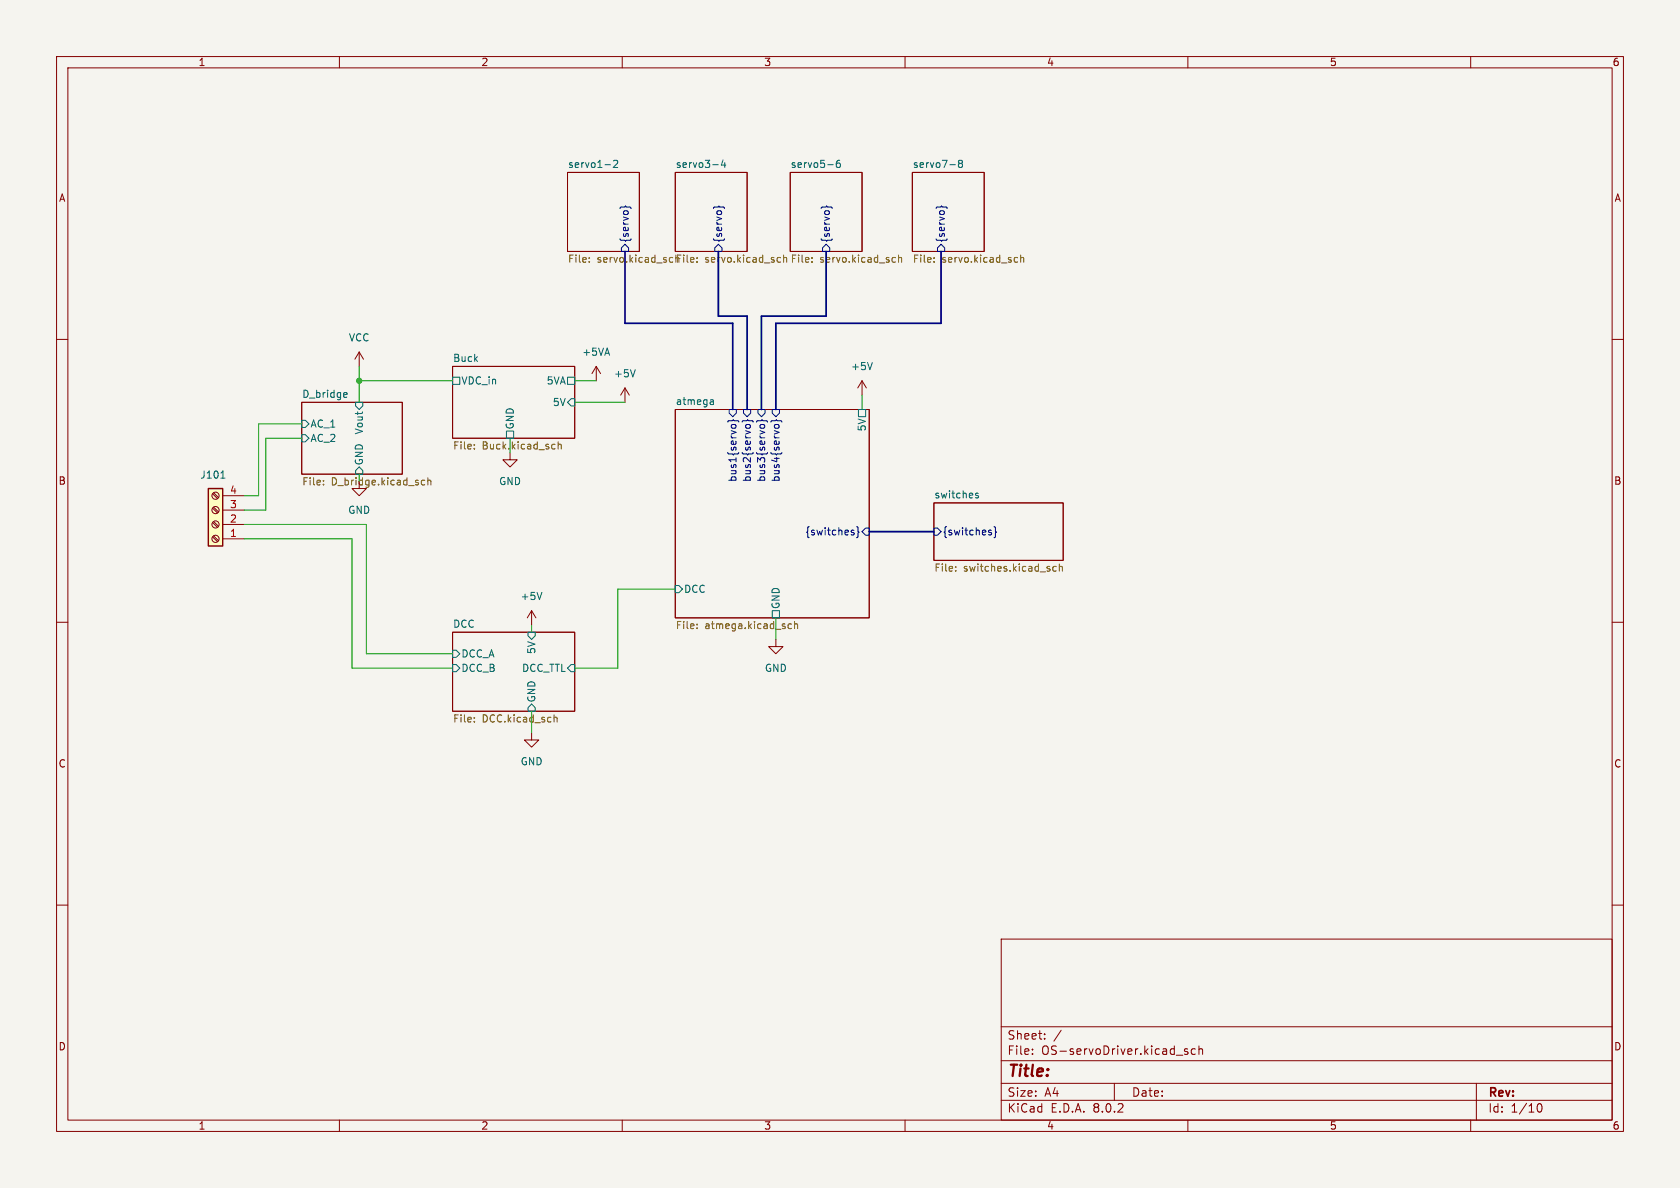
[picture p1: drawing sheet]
<svg xmlns="http://www.w3.org/2000/svg" width="297mm" height="210mm" viewBox="0 0 297 210" stroke-linecap="round" stroke-linejoin="round" font-family="sans-serif">
<path d="M0 0h297v210h-297z" fill="#f5f4ef" stroke="#f5f4ef" stroke-width=".18"/>
<g fill="none" stroke="#840000" stroke-width=".18">
<path d="M10 10h277v190h-277zM12 12h273v186h-273zM60 10v2M110 10v2M160 10v2M210 10v2M260 10v2M100.3 30.5h12.7v14h-12.7zM119.4 30.5h12.7v14h-12.7zM139.7 30.5h12.7v14h-12.7zM161.3 30.5h12.7v14h-12.7zM10 60h2"/>
<path d="M285 60h2M53.3 71.1h17.8v12.7h-17.8zM80 64.8h21.6v12.7h-21.6zM119.4 72.4h34.3v36.8h-34.3zM152.4 67.3l-.8 1.3M152.4 67.3v2.6M152.4 67.3l.8 1.3M90.2 80v1.3h1.2l-1.2 1.3-1.3-1.3h1.3M165.1 88.9h22.9v10.2h-22.9zM10 110h2M80 111.8h21.6v13.9h-21.6zM285 110h2"/>
<path d="M10 160h2M285 160h2M177 166h108v32h-108zM60 198v2M110 198v2M160 198v2M177 194.5h108M177 191.5h108M177 187.5h108M177 181.5h108M182.5 186.3v.1M182.5 185.5v.1"/>
<path d="M184.7 183.6v.1M184.7 182.8v.1M187.6 182.1l-1.3 2M197 191.5v3M208 186.5h1.1M210 185.5l-.4-.1-.2 .2 .1 .2 .5 .2v.3h-.6M210 198v2M211.3 185.5l-.4-.1-.3 .3v.4l.1 .2h.6M212 185.5l.2-.1 .3 .1 .1 .9M212 184.9v1.5M260 198v2M261 191.5v6.5"/>
<path d="M271.7 195.7l.2-.5 .2-.1a.8 .8 0 0 1 .5 .7 .8 .8 0 0 1-.5 .8l-.2-.1-.2-.5"/>
</g>
<g fill="none" stroke="#000084" stroke-width=".18">
<path d="M109.6 36.8l.2-.2h.6l.2-.2 .2 .2h.6l.2 .2M126.1 36.8l.2-.2h.6l.2-.2 .2 .2h.6l.2 .2M145.2 36.8l.2-.2h.6l.1-.2 .2 .2h.6l.2 .2M165.5 36.8l.2-.2h.6l.2-.2 .1 .2h.7l.1 .2M110.5 43.2l.6 .6v.7h-1.2v-.7zM126.4 43.8l.6-.6 .6 .6v.7h-1.2zM146 43.2l.7 .6v.7h-1.3v-.7zM166.4 43.2l.6 .6v.7h-1.3v-.7zM128.7 74.6l.1-.2h.7l.1-.2 .2 .2h.6l.2 .2M128.9 72.4h1.3v.6l-.7 .7-.6-.7zM129.3 75.5v-.3l.2-.2 .5 .1 .1 .4M131.2 74.6l.2-.2h.6l.2-.2 .2 .2h.6l.1 .2"/>
<path d="M131.4 72.4h1.3v.6l-.6 .7-.7-.7zM131.8 75.5l.1-.3 .2-.2 .4 .1 .2 .4M133.7 74.6l.2-.2h.6l.2-.2 .2 .2h.6l.2 .2M134 72.4h1.3v.6l-.7 .7-.6-.7zM134.4 75.5v-.3l.2-.2 .5 .1 .1 .4M136.3 74.6l.2-.2h.6l.2-.2 .1 .2h.6l.2 .2M136.5 72.4h1.3v.6l-.6 .7-.7-.7zM136.9 75.5l.1-.3 .1-.2 .5 .1 .1 .4M150.7 94.1l.3 .1v.2l-.2 .2h-.2M150.7 93.7l.3 .1M151.4 93.1l.3 .2v.6l.2 .2-.2 .2v.6l-.3 .1M153 93.3h.7v1.3h-.7l-.6-.6z"/>
<path d="M165.1 93.3h.6l.7 .7-.7 .6h-.6zM174.9 94.1l.3 .1 .1 .2-.2 .2h-.2M174.9 93.7l.3 .1M175.7 93.1l.3 .2v.6l.2 .2-.2 .2v.6l-.3 .1"/>
</g>
<g fill="none" stroke="#006464" stroke-width=".18">
<path d="M107 29.1h.9M108.5 28.5l.5-.2 .2 .4-.8 .9h.8M126 29.1h1M127.8 28.3l-.3 .9h.8M128.1 28.8v.8M146.3 29.1h1M148.4 28.3l-.3 .1a.86 .86 0 0 0 0 1.2l.4-.1 .1-.4-.3-.3h-.2l-.3 .3M167.9 29.1h1M169.7 28.9l-.3-.3 .3-.3h.2l.3 .3-.3 .3M169.7 28.9l-.3 .2 .1 .4 .2 .1 .3-.1 .2-.1-.1-.4-.2-.1M169.7 28.9h.2M53.3 74.3h.7l.6 .6-.6 .7h-.7z"/>
<path d="M53.3 76.8h.7l.6 .7-.6 .6h-.7zM60.9 69.4l.4 .1 .1 .2-.6 .1M61.3 70.2h-.4M62.9 71.1h1.2v.7l-.6 .6-.6-.6zM80 66.7h1.3v1.2h-1.3zM89.5 76.2h1.3v1.3h-1.3zM100.3 71.1l.7-.6h.6v1.3h-.6zM100.3 66.7h1.3v1.2h-1.3zM125.7 70.7h.4v.8M126.1 71.5h-.4M126.1 71h-.4M151.8 72.4h1.2v1.3h-1.2z"/>
<path d="M154.2 64.1l-.4 1.2M63.5 82.6l.6 .6v.6h-1.2v-.6zM172.9 87.2h-.3l-.1 .2v.1l.4 .2v.3h-.4M80 114.9h.6l.7 .7-.7 .6h-.6zM80 117.5h.6l.7 .6-.7 .6h-.6zM93.3 111.8h1.3v.6l-.6 .6-.7-.6zM101 117.5h.6v1.2h-.6l-.7-.6zM119.4 103.5h.6l.6 .6-.6 .7h-.6zM136.5 108h1.3v1.2h-1.3zM94 124.5l.6 .6v.6h-1.3v-.6z"/>
</g>
<g fill="none" stroke="#725600" stroke-width=".18">
<path d="M104.2 46.2v.2M104.2 45.6v.1M123.2 45.6v.1M123.2 46.2v.2M137.6 45.5l.4 .1M138 46.3l-.4 .1M138.5 45.6l.2-.1 .3 .1 .1 .8M138.5 45.1v1.3M143.5 46.2v.2M143.5 45.6v.1M157.9 45.5l.4 .1M158.3 46.3l-.4 .1"/>
<path d="M158.9 45.6l.1-.1 .3 .1 .1 .8M158.9 45.1v1.3M165.1 46.2v.2M165.1 45.6v.1M179.5 45.5l.4 .1M179.9 46.3l-.4 .1M180.4 45.6l.2-.1 .3 .1 .1 .8M180.4 45.1v1.3M83.9 78.6v.1M83.9 79.3v.1M98 78.5l.1 .1M98.1 79.3l-.1 .1"/>
<path d="M98.7 78.1v1.3M98.7 78.7l.2-.2 .3 .1v.8M57.2 85.6v.1M57.2 84.9v.2M74.5 85.6l.2 .1h.4M75.1 84.9h-.4l-.2 .1M75.6 85l.2-.1h.3l.1 .8M75.6 84.5v1.2M187.3 99.7v1.3M123.2 111v.1M123.2 110.3v.2M139.3 110.9l.3 .2h.3"/>
<path d="M139.9 110.3h-.3l-.3 .2M140.5 110.4l.1-.1h.3l.1 .8M140.5 109.9v1.2M168.9 100.8v.2M168.9 100.2v.1M186.7 100.2l-.3-.1-.3 .3 .1 .5h.5M187.3 100.2l.2-.1 .3 .1v.8M83.9 127.5v.1M83.9 126.9v.1M98 126.4v1.2M98 126.9l.1-.1 .3 .1 .1 .7"/>
</g>
<path d="M36.8 86.4h2.6v10.1h-2.6z" fill="#ffffc2"/>
<path d="M36.8 86.4h2.6v10.1h-2.6z" fill="none" stroke="#840000" stroke-width=".25"/>
<g fill="none" stroke="#840000" stroke-width=".18">
<path d="M63.5 62.2l-.8 1.3M63.5 62.2v2.6M63.5 62.2l.8 1.3M105.4 64.8l-.8 1.2M105.4 64.8v2.5M105.4 64.8l.8 1.2M110.5 68.6l-.8 1.3M110.5 68.6v2.5M110.5 68.6l.8 1.3M37.6 87.3l.9 .8M37.6 89.8l.9 .9M37.6 92.4l.9 .8"/>
<path d="M37.6 94.9l.9 .9M37.8 87.1l.8 .9M37.8 89.7l.8 .8M37.8 92.2l.8 .8M37.8 94.7l.8 .9M39.4 95.3h3.8M39.4 92.7h3.8M39.4 90.2h3.8M39.4 87.6h3.8M63.5 85.1v1.3h1.3l-1.3 1.2-1.3-1.2h1.3M94 108l-.8 1.2M94 108v2.5"/>
<path d="M94 108l.7 1.2M137.2 113v1.3h1.2l-1.2 1.3-1.3-1.3h1.3M94 129.5v1.3h1.2l-1.2 1.3-1.3-1.3h1.3"/>
<circle cx="38.1" cy="90.2" r=".63"/>
<circle cx="38.1" cy="92.7" r=".63"/>
<circle cx="38.1" cy="95.2" r=".63"/>
<circle cx="38.1" cy="87.6" r=".63"/>
</g>
<path d="M112.3 65.3l-.4 1.3M39 84.5h.8M95.8 104.7l-.4 1.3" fill="none" stroke="#006464" stroke-width=".18"/>
<path d="M110.5 44.5v12.7h19v15.2M127 44.5v11.4h5.1v16.5M146 44.5v11.4h-11.4v16.5M166.4 44.5v12.7h-29.2v15.2M153.7 94h11.4" fill="none" stroke="#000084" stroke-width=".3"/>
<g fill="none" stroke="#009600" stroke-width=".18">
<path d="M53.3 74.9h-7.6v12.7h-2.5M53.3 77.5h-6.3v12.7h-3.8M63.5 67.3h16.5M63.5 64.8v6.3M90.2 77.5v2.5M101.6 71.1h8.9M101.6 67.3h3.8M152.4 69.9v2.5M43.2 92.7h21.6v22.9h15.2M43.2 95.3h19v22.8h17.8M63.5 83.8v1.3M94 110.5v1.3"/>
<path d="M119.4 104.1h-10.2v14h-7.6M137.2 109.2v3.8M94 125.7v3.8"/>
</g>
<circle cx="63.5" cy="67.3" r=".46" fill="#009600" stroke="#009600" stroke-width=".18"/>
<text font-size="2.8" fill="#840000" x="178" y="190.9">Title:</text>
<g font-size="2.1" fill="#840000">
<text x="178" y="184">Sheet:</text>
<text x="178" y="186.7">File:</text>
<text x="184.1" y="186.7">OS-servoDriver.kicad_sch</text>
<text x="178" y="196.9">KiCad</text>
<text x="178" y="194.1">Size:</text>
<text x="184.7" y="194.1">A4</text>
<text x="185.7" y="196.9">E.D.A.</text>
<text x="193.3" y="196.9">8.0.2</text>
<text x="200" y="194.1">Date:</text>
<text x="263" y="194.3">Rev:</text>
<text x="263" y="196.9">Id:</text>
<text x="267.1" y="196.9">1/10</text>
</g>
<g font-size="1.8" fill="#840000">
<text x="35" y="11.9">1</text>
<text x="85" y="11.9">2</text>
<text x="135" y="11.9">3</text>
<text x="185" y="11.9">4</text>
<text x="235" y="11.9">5</text>
<text x="285" y="11.9">6</text>
<text x="10.3" y="35.9">A</text>
<text x="285.3" y="35.9">A</text>
<text x="10.3" y="85.9">B</text>
<text x="285.3" y="85.9">B</text>
<text x="10.3" y="135.9">C</text>
<text x="285.3" y="135.9">C</text>
<text x="10.3" y="185.9">D</text>
<text x="285.3" y="185.9">D</text>
<text x="35" y="199.9">1</text>
<text x="85" y="199.9">2</text>
<text x="135" y="199.9">3</text>
<text x="185" y="199.9">4</text>
<text x="235" y="199.9">5</text>
<text x="285" y="199.9">6</text>
</g>
<g font-size="1.8" fill="#006464">
<text x="100.3" y="29.8">servo1-2</text>
<text x="119.4" y="29.8">servo3-4</text>
<text x="139.7" y="29.8">servo5-6</text>
<text x="161.3" y="29.8">servo7-8</text>
<text x="61.6" y="60.6">VCC</text>
<text x="80" y="64.1">Buck</text>
<text x="102.8" y="63.1">+5VA</text>
<text x="150.4" y="65.6">+5V</text>
<text x="53.3" y="70.4">D_bridge</text>
<text x="81.5" y="68.2">VDC_in</text>
<text x="96.5" y="68.2">5VA</text>
<text x="97.6" y="72">5V</text>
<text x="108.5" y="66.9">+5V</text>
<text x="119.4" y="71.7">atmega</text>
<text x="54.8" y="75.8">AC_1</text>
<text x="64.4" y="76.9" transform="rotate(-90 64.4 76.9)">Vout</text>
<text x="91" y="76" transform="rotate(-90 91 76)">GND</text>
<text x="153.3" y="76.4" transform="rotate(-90 153.3 76.4)">5V</text>
<text x="54.8" y="78.3">AC_2</text>
<text x="64.4" y="82.4" transform="rotate(-90 64.4 82.4)">GND</text>
<text x="35.3" y="84.8">J101</text>
<text x="88.1" y="86">GND</text>
<text x="165.1" y="88.2">switches</text>
<text x="61.5" y="91">GND</text>
<text x="91.9" y="106.3">+5V</text>
<text x="120.8" y="105">DCC</text>
<text x="138" y="107.8" transform="rotate(-90 138 107.8)">GND</text>
<text x="80" y="111">DCC</text>
<text x="81.5" y="116.4">DCC_A</text>
<text x="81.5" y="119">DCC_B</text>
<text x="92.2" y="119">DCC_TTL</text>
<text x="94.8" y="115.7" transform="rotate(-90 94.8 115.7)">5V</text>
<text x="135.1" y="119">GND</text>
<text x="94.8" y="124.3" transform="rotate(-90 94.8 124.3)">GND</text>
<text x="91.9" y="135.5">GND</text>
</g>
<g font-size="1.8" fill="#725600">
<text x="100.3" y="46.8">File:</text>
<text x="105.6" y="46.8">servo.kicad_sch File:</text>
<text x="124.6" y="46.8">servo.kicad_sch</text>
<text x="139.7" y="46.8">File:</text>
<text x="144.9" y="46.8">servo.kicad_sch</text>
<text x="161.3" y="46.8">File:</text>
<text x="166.5" y="46.8">servo.kicad_sch</text>
<text x="80" y="79.8">File:</text>
<text x="85.2" y="79.8">Buck.kicad_sch</text>
<text x="53.3" y="86.1">File:</text>
<text x="58.6" y="86.1">D_bridge.kicad_sch</text>
<text x="165.1" y="101.4">File:</text>
<text x="170.3" y="101.4">switches.kicad_sch</text>
<text x="119.4" y="111.5">File:</text>
<text x="124.6" y="111.5">atmega.kicad_sch</text>
<text x="80" y="128">File:</text>
<text x="85.2" y="128">DCC.kicad_sch</text>
</g>
<g font-size="1.8" fill="#000084">
<text x="111.4" y="43" transform="rotate(-90 111.4 43)">{servo}</text>
<text x="127.9" y="43" transform="rotate(-90 127.9 43)">{servo}</text>
<text x="146.9" y="43" transform="rotate(-90 146.9 43)">{servo}</text>
<text x="167.2" y="43" transform="rotate(-90 167.2 43)">{servo}</text>
<text x="130.4" y="85.3" transform="rotate(-90 130.4 85.3)">bus1{servo}</text>
<text x="132.9" y="85.3" transform="rotate(-90 132.9 85.3)">bus2{servo}</text>
<text x="135.5" y="85.3" transform="rotate(-90 135.5 85.3)">bus3{servo}</text>
<text x="138" y="85.3" transform="rotate(-90 138 85.3)">bus4{servo}</text>
<text x="142.3" y="94.8">{switches}</text>
<text x="166.6" y="94.8">{switches}</text>
</g>
<g font-size="1.8" fill="#a90000">
<text x="40.6" y="89.9">3</text>
<text x="40.6" y="87.4">4</text>
<text x="40.6" y="95">1</text>
<text x="40.6" y="92.5">2</text>
</g>
</svg>
